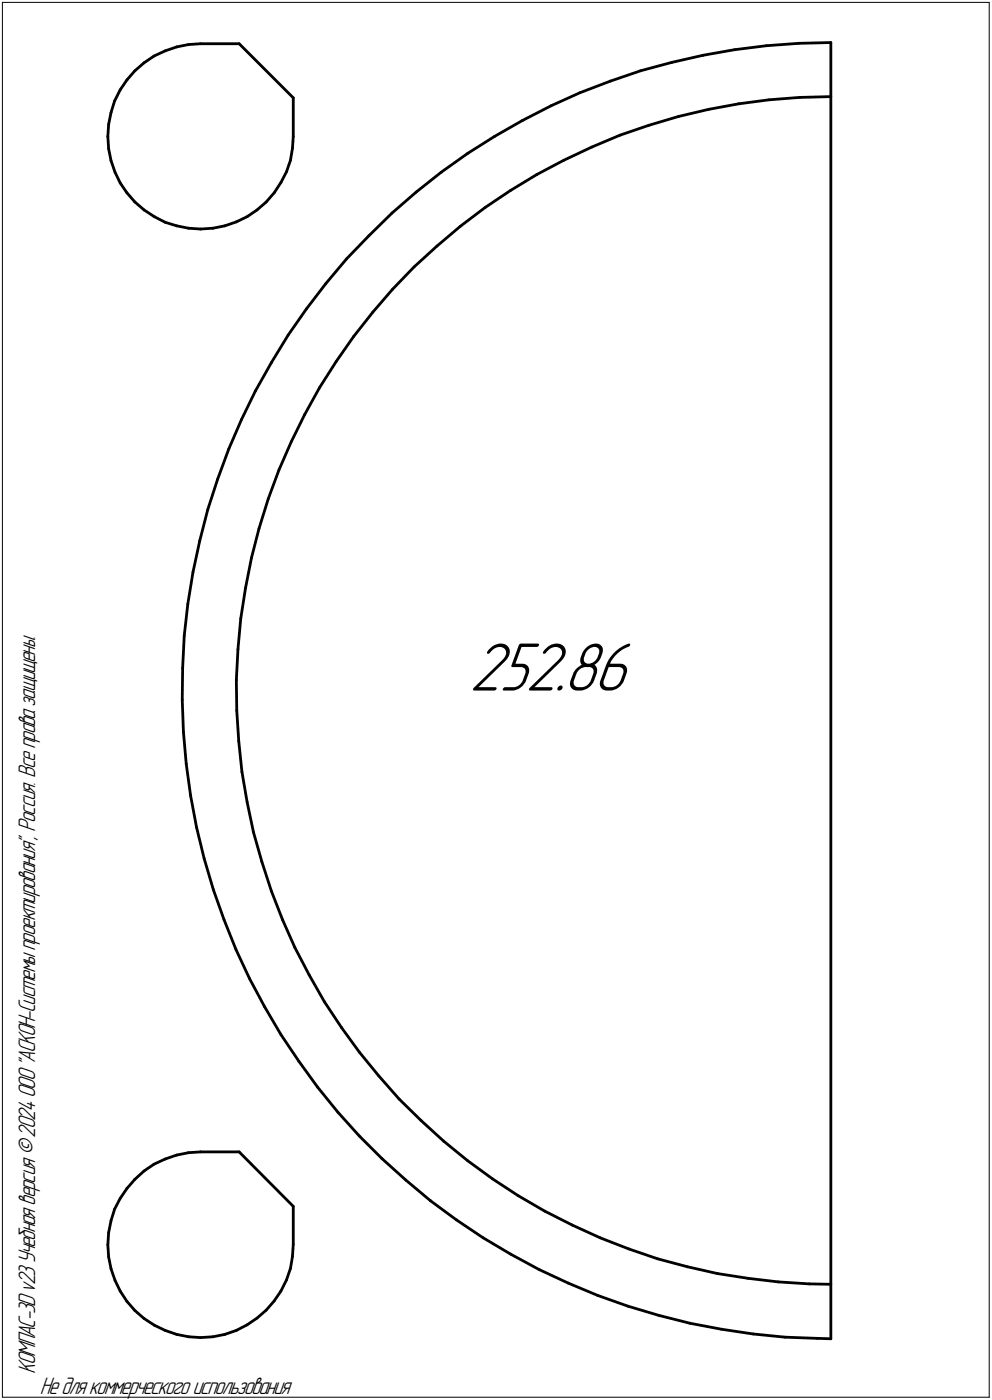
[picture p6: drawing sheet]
<svg xmlns="http://www.w3.org/2000/svg" width="211mm" height="298mm" viewBox="0 0 211 298" stroke-linecap="round" stroke-linejoin="round" font-family="sans-serif">
<g fill="none" stroke="#000" stroke-width=".59">
<path d="M25.6 19.1l-1.2 2.4zM27 17l-1.4 2.1zM28.7 15.1l1.9-1.7zM28.7 15.1l-1.7 1.9zM30.6 13.4l2.2-1.5zM32.8 11.9l2.3-1.1zM35.1 10.8l2.5-.8zM37.6 10l2.5-.5zM40.1 9.5l2.6-.2zM42.7 9.3h8.2zM50.9 9.3l11.5 11.5zM123.4 19.7l6.5-2.4z"/>
<path d="M129.9 17.3l6.4-2.2zM136.3 15.1l6.6-1.8zM142.9 13.3l6.7-1.5zM149.6 11.8l6.7-1.2zM156.3 10.6l6.8-.9zM163.1 9.7l6.8-.5zM169.9 9.2l6.9-.1zM176.8 9.1v276zM22.9 29l.2 2.7zM23.1 26.5l-.2 2.5zM23.1 31.7l.5 2.5zM23.6 24l-.5 2.5z"/>
<path d="M23.6 34.2l.9 2.5zM24.4 21.5l-.8 2.5zM24.5 36.7l1.1 2.2zM25.6 38.9l1.4 2.2zM59.8 38.9l-1.5 2.2zM61 36.6l-1.2 2.3zM61.8 34.1l-.8 2.5zM62.2 31.6l-.4 2.5zM62.4 20.8v8.2zM62.4 29l-.2 2.6zM93.9 36.7l5.6-4zM99.5 32.7l5.7-3.7z"/>
<path d="M105.2 29l6-3.3zM111.2 25.7l6.1-3.2zM114.2 37.2l5.8-3.1zM117.3 22.5l6.1-2.8zM120 34.1l5.9-2.8zM125.9 31.3l6-2.5zM131.9 28.8l6.2-2.1zM138.1 26.7l6.3-1.9zM144.4 24.8l6.4-1.5zM150.8 23.3l6.4-1.2zM157.2 22.1l6.5-.8zM163.7 21.3l6.5-.6z"/>
<path d="M170.2 20.7l6.6-.1zM27 41.1l1.7 1.9zM28.7 43l1.9 1.7zM30.6 44.7l2.3 1.4zM32.9 46.1l2.2 1.2zM35.1 47.3l2.5 .8zM37.6 48.1l2.5 .5zM40.1 48.6l2.6 .2zM42.7 48.8l2.6-.2zM45.3 48.6l2.5-.5zM47.8 48.1l2.5-.9zM50.3 47.2l2.3-1.1z"/>
<path d="M52.6 46.1l2.1-1.4zM54.7 44.7l1.9-1.7zM58.3 41.1l-1.7 1.9zM73.7 55.1l-4.4 5.3zM78.5 50.2l4.9-4.8zM78.5 50.2l-4.8 4.9zM83.4 45.4l5.2-4.5zM88.1 56.8l4.9-4.4zM88.1 56.8l-4.5 4.8zM88.6 40.9l5.3-4.2zM93 52.4l5-4.2zM98 48.2l5.2-4z"/>
<path d="M103.2 44.2l5.4-3.6zM108.6 40.6l5.6-3.4zM57.7 77.2l-3.3 6zM61.3 71.4l-3.6 5.8zM65.2 65.8l-3.9 5.6zM69.3 60.4l-4.1 5.4zM71.5 77l-3.5 5.5zM75.3 71.6l-3.8 5.4zM79.3 66.5l-4 5.1zM83.6 61.6l-4.3 4.9zM48.7 95.6l-2.4 6.4zM51.4 89.3l-2.7 6.3z"/>
<path d="M54.4 83.2l-3 6.1zM62 94.1l-2.6 6zM64.9 88.2l-2.9 5.9zM68 82.5l-3.1 5.7zM42.5 115.1l-1.4 6.7zM44.2 108.5l-1.7 6.6zM46.3 102l-2.1 6.5zM53.5 118.8l-1.3 6.4zM55.1 112.5l-1.6 6.3zM57.1 106.3l-2 6.2zM59.4 100.1l-2.3 6.2zM39.2 135.4l-.3 6.8z"/>
<path d="M40 128.6l-.8 6.8zM41.1 121.8l-1.1 6.8zM50.6 138.3l-.3 6.5zM51.2 131.7l-.6 6.6zM52.2 125.2l-1 6.5zM38.8 149l.2 6.9zM38.9 142.2l-.1 6.8zM39 155.9l.6 6.7zM50.3 144.8l.1 6.5zM50.4 151.3l.4 6.5zM50.8 157.8l.7 6.5zM39.6 162.6l1 6.8z"/>
<path d="M40.6 169.4l1.2 6.8zM41.8 176.2l1.6 6.6zM51.5 164.3l1.1 6.5zM52.6 170.8l1.3 6.4zM53.9 177.2l1.8 6.3zM43.4 182.8l2 6.6zM45.4 189.4l2.3 6.4zM47.7 195.8l2.5 6.4zM55.7 183.5l2 6.2zM57.7 189.7l2.4 6.1zM60.1 195.8l2.6 6zM50.2 202.2l2.9 6.2z"/>
<path d="M53.1 208.4l3.2 6zM56.3 214.4l3.5 5.9zM62.7 201.8l3.1 5.8zM65.8 207.6l3.2 5.7zM69 213.3l3.6 5.5zM72.6 218.8l3.9 5.2zM59.8 220.3l3.8 5.7zM63.6 226l4 5.5zM67.6 231.5l4.3 5.3zM71.9 236.8l4.6 5.1zM76.5 224l4.1 5.1zM80.6 229.1l4.3 4.9z"/>
<path d="M84.9 234l4.7 4.6zM89.6 238.6l4.8 4.4zM23.6 259.9l-.5 2.6zM24.4 257.5l-.8 2.4zM25.6 255.2l-1.2 2.3zM27 253.1l-1.4 2.1zM28.7 251.1l1.9-1.8zM28.7 251.1l-1.7 2zM30.6 249.3l2.2-1.4zM32.8 247.9l2.3-1.1zM35.1 246.8l2.5-.8zM37.6 246l2.5-.6z"/>
<path d="M40.1 245.4l2.6-.1zM42.7 245.3h8.2zM50.9 245.3l11.5 11.6zM62.4 256.9v8.1zM76.5 241.9l4.8 4.8zM81.3 246.7l5.1 4.6zM86.4 251.3l5.2 4.4zM91.6 255.7l5.5 4.1zM94.4 243l5.1 4.1zM97.1 259.8l5.7 3.8zM99.5 247.1l5.3 3.9zM104.8 251l5.4 3.6z"/>
<path d="M110.2 254.6l5.7 3.3zM115.9 257.9l5.9 3zM22.9 265.1l.2 2.5zM23.1 262.5l-.2 2.6zM23.1 267.6l.5 2.6zM23.6 270.2l.9 2.4zM24.5 272.6l1.1 2.3zM25.6 274.9l1.4 2.2zM27 277.1l1.7 2zM28.7 279.1l1.9 1.7zM58.3 277l-1.7 2zM59.8 274.9l-1.5 2.1z"/>
<path d="M61 272.5l-1.2 2.4zM61.8 270.1l-.8 2.4zM62.2 267.5l-.4 2.6zM62.4 265l-.2 2.5zM102.8 263.6l5.8 3.4zM108.6 267l6.1 3.3zM114.7 270.3l6.2 2.9zM120.9 273.2l6.3 2.6zM121.8 260.9l5.9 2.7zM127.2 275.8l6.4 2.3zM127.7 263.6l6.1 2.3zM133.6 278.1l6.5 2z"/>
<path d="M133.8 265.9l6.2 2.2zM140 268.1l6.3 1.6zM146.3 269.7l6.4 1.5zM152.7 271.2l6.5 1zM159.2 272.2l6.4 .8zM165.6 273l6.6 .4zM172.2 273.4l4.6 .1zM30.6 280.8l2.3 1.4zM32.9 282.2l2.2 1.1zM35.1 283.3l2.5 .8zM37.6 284.1l2.5 .5zM40.1 284.6l2.6 .2z"/>
<path d="M42.7 284.8l2.6-.2zM45.3 284.6l2.5-.5zM47.8 284.1l2.5-.8zM50.3 283.3l2.3-1.2zM52.6 282.1l2.1-1.4zM54.7 280.7l1.9-1.7zM140.1 280.1l6.7 1.7zM146.8 281.8l6.7 1.2zM153.5 283l6.8 1.1zM160.3 284.1l6.7 .6zM167 284.7l6.9 .3zM173.9 285l2.9 .1z"/>
</g>
<path d="M99.8 135.8h36.4zM99.8 135.9h36.4zM99.8 136h36.4zM99.8 136.1h36.4zM99.8 136.1h36.4zM99.8 136.2h36.4zM99.8 136.3h36.4zM99.8 136.4h36.4zM99.8 136.5h36.4zM99.8 136.6h36.4zM99.8 136.7h36.4zM99.8 136.7h36.4zM99.8 136.8h36.4zM99.8 136.9h36.4zM99.8 137h36.4zM99.8 137.1h36.4zM99.8 137.2h36.4zM99.8 137.2h36.4zM99.8 137.3h36.4zM99.8 137.4h36.4zM99.8 137.5h36.4zM99.8 137.6h36.4zM99.8 137.7h36.4zM99.8 137.8h36.4zM99.8 137.8h36.4zM99.8 137.9h36.4zM99.8 138h36.4zM99.8 138.1h36.4zM99.8 138.2h36.4zM99.8 138.3h36.4zM99.8 138.3h36.4zM99.8 138.4h36.4zM99.8 138.5h36.4zM99.8 138.6h36.4zM99.8 138.7h36.4zM99.8 138.8h36.4zM99.8 138.9h36.4zM99.8 138.9h36.4zM99.8 139h36.4zM99.8 139.1h36.4zM99.8 139.2h36.4zM99.8 139.3h36.4zM99.8 139.4h36.4zM99.8 139.4h36.4zM99.8 139.5h36.4zM99.8 139.6h36.4zM99.8 139.7h36.4zM99.8 139.8h36.4zM99.8 139.9h36.4zM99.8 140h36.4zM99.8 140h36.4zM99.8 140.1h36.4zM99.8 140.2h36.4zM99.8 140.3h36.4zM99.8 140.4h36.4zM99.8 140.5h36.4zM99.8 140.5h36.4zM99.8 140.6h36.4zM99.8 140.7h36.4zM99.8 140.8h36.4zM99.8 140.9h36.4zM99.8 141h36.4zM99.8 141.1h36.4zM99.8 141.1h36.4zM99.8 141.2h36.4zM99.8 141.3h36.4zM99.8 141.4h36.4zM99.8 141.5h36.4zM99.8 141.6h36.4zM99.8 141.6h36.4zM99.8 141.7h36.4zM99.8 141.8h36.4zM99.8 141.9h36.4zM99.8 142h36.4zM99.8 142.1h36.4zM99.8 142.2h36.4zM99.8 142.2h36.4zM99.8 142.3h36.4zM99.8 142.4h36.4zM99.8 142.5h36.4zM99.8 142.6h36.4zM99.8 142.7h36.4zM99.8 142.7h36.4zM99.8 142.8h36.4zM99.8 142.9h36.4zM99.8 143h36.4zM99.8 143.1h36.4zM99.8 143.2h36.4zM99.8 143.3h36.4zM99.8 143.3h36.4zM99.8 143.4h36.4zM99.8 143.5h36.4zM99.8 143.6h36.4zM99.8 143.7h36.4zM99.8 143.8h36.4zM99.8 143.8h36.4zM99.8 143.9h36.4zM99.8 144h36.4zM99.8 144.1h36.4zM99.8 144.2h36.4zM99.8 144.3h36.4zM99.8 144.4h36.4zM99.8 144.4h36.4zM99.8 144.5h36.4zM99.8 144.6h36.4zM99.8 144.7h36.4zM99.8 144.8h36.4zM99.8 144.9h36.4zM99.8 144.9h36.4zM99.8 145h36.4zM99.8 145.1h36.4zM99.8 145.2h36.4zM99.8 145.3h36.4zM99.8 145.4h36.4zM99.8 145.5h36.4zM99.8 145.5h36.4zM99.8 145.6h36.4zM99.8 145.7h36.4zM99.8 145.8h36.4zM99.8 145.9h36.4zM99.8 146h36.4zM99.8 146h36.4zM99.8 146.1h36.4zM99.8 146.2h36.4zM99.8 146.3h36.4zM99.8 146.4h36.4zM99.8 146.5h36.4zM99.8 146.6h36.4zM99.8 146.6h36.4zM99.8 146.7h36.4zM99.8 146.8h36.4zM99.8 146.9h36.4zM99.8 147h36.4zM99.8 147.1h36.4zM99.8 147.2h36.4zM99.8 147.2h36.4zM99.8 147.3h36.4zM99.8 147.4h36.4zM99.8 147.5h36.4zM99.8 147.6h36.4zM99.8 147.7h36.4zM99.8 147.7h36.4zM99.8 147.8h36.4zM99.8 147.9h36.4zM99.8 148h36.4zM99.8 148.1h36.4zM99.8 148.2h36.4zM99.8 148.3h36.4zM99.8 148.3h36.4zM99.8 148.4h36.4zM99.8 148.5h36.4zM99.8 148.6h36.4zM99.8 148.7h36.4zM99.8 148.8h36.4zM99.8 148.8h36.4zM99.8 148.9h36.4zM99.8 149h36.4zM99.8 149.1h36.4zM99.8 149.2h36.4zM99.8 149.3h36.4zM99.8 149.4h36.4zM99.8 149.4h36.4zM99.8 149.5h36.4zM99.8 149.6h36.4zM99.8 149.7h36.4zM99.8 149.8h36.4zM99.8 149.9h36.4zM99.8 149.9h36.4zM99.8 150h36.4z" fill="#fff" stroke="#fff" stroke-width=".21"/>
<path d="M.5 .5v297zM.5 .5h210zM210.5 .5v297zM.5 297.5h210z" fill="none" stroke="#000" stroke-width=".21"/>
<text font-size="15.6" x="99.8" y="147">252.86</text>
<g font-size="5.4">
<text x="7.5" y="292.5" transform="rotate(-90 7.5 292.5)">КОМПАС-3Dv23Учебнаяверсия©2024ООО&quot;АСКОН-Системыпроектирования&quot;, Россия. Всеправазащищены.</text>
<text x="8.5" y="296.7">Недлякоммерческогоиспользования</text>
</g>
</svg>
